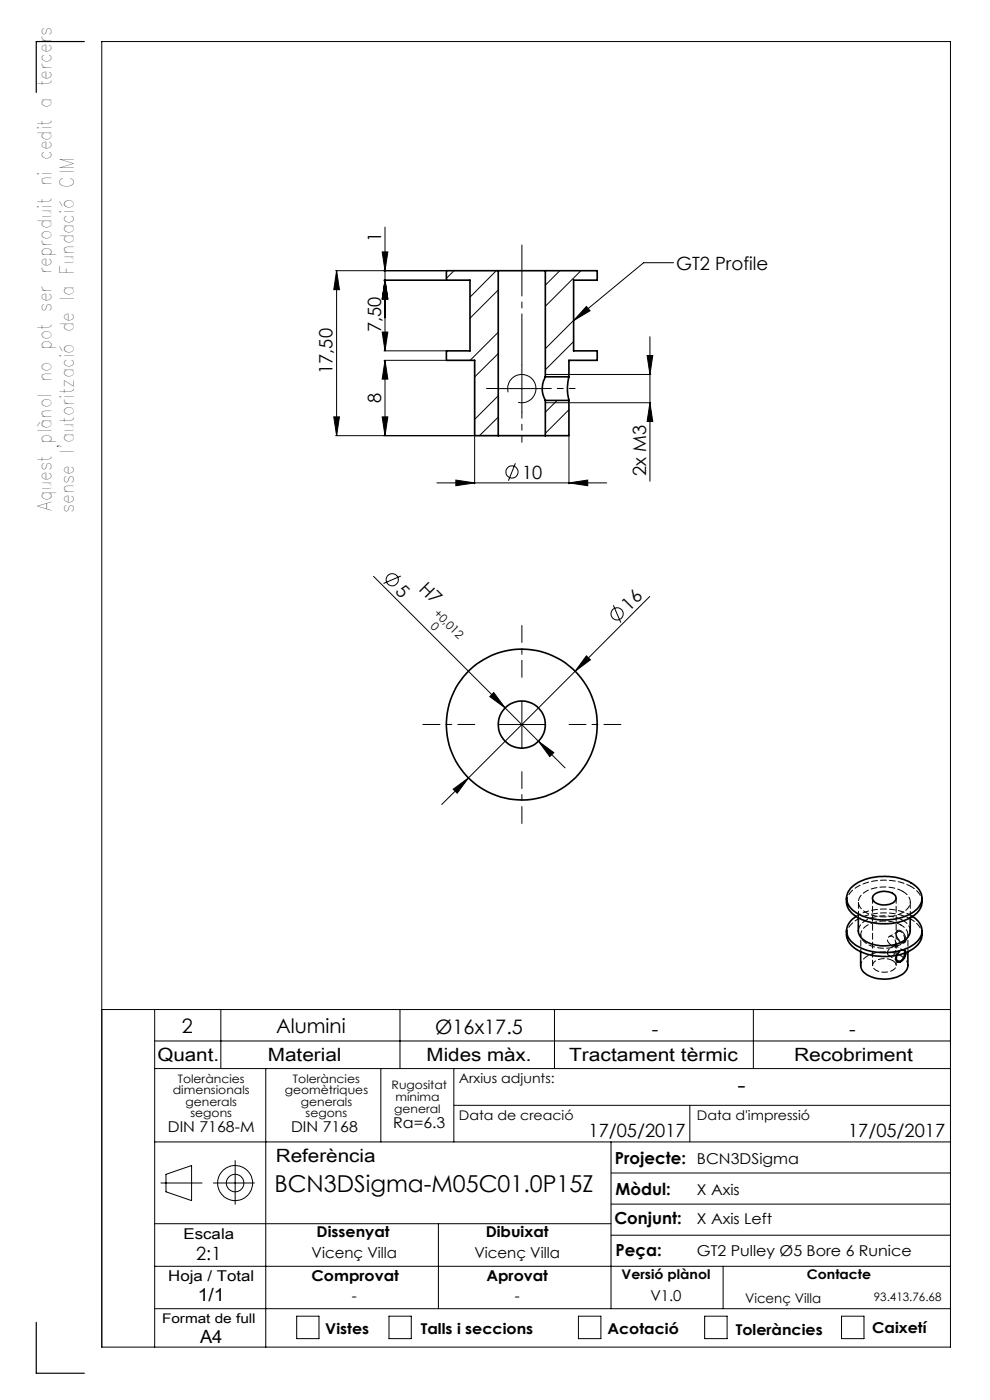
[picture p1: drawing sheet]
<svg xmlns="http://www.w3.org/2000/svg" width="210mm" height="297mm" viewBox="0 0 210 297" stroke-linecap="round" stroke-linejoin="round" font-family="sans-serif">
<g fill="none" stroke="#000" stroke-width=".21">
<path d="M71.2 57.4h23.3M71.4 57.4v35M71.4 57.4l.6 4.1h-1.2zM81.1 53.4h1.2l-.6 4zM81.5 59.4h13M81.7 48.2v26.2M81.7 59.4l.6 4h-1.2zM96.3 57.4l-1.6 1.7M105.3 57.4l-5.6 5.6M118.7 57.4l-3 3.1M123.2 57.4l-7.5 7.6M142.9 55.7h-6.4l-14.8 12.3"/>
<path d="M81.1 70.4h1.2l-.6 4zM81.5 76.4h13M81.5 74.4h13M81.7 76.4v16M81.7 76.4l.6 4h-1.2zM105.7 70.5l-6 5.9M105.7 61.5l-6 6M105.7 75l-5 5M110.7 77.4v10.1M115.7 79.4h5M120.9 79.4h17.1M121.7 68l-6 6"/>
<path d="M121.7 72.5l-6 6M124.4 65l.8 .9-3.5 2.1zM137.3 75.4h1.2l-.6 4zM137.9 71.4v30.7M70.8 88.4h1.2l-.6 4zM71.2 92.4h29.3M81.1 88.4h1.2l-.6 4zM100.7 92.6v10.1M105.7 82.4h10M105.7 84l-5 5M105.7 88.5l-4 3.9M107.8 83.2a3 3 0 0 1 2.6-3.8 3 3 0 0 1 3.3 3.3 3 3 0 0 1-3.8 2.6"/>
<path d="M109.3 98.3l-1.5 3.7M115.7 85.4h5M118.2 84.9l-2.5 2.6M120.7 86.9l-5 5M120.7 92.6v10.1M120.9 85.4h17.1M137.9 85.4l.6 4h-1.2zM92.7 102.4h36M96.7 101.8l4 .6-4 .6zM120.7 102.4l4-.6v1.2zM79.2 122.3l27.9 27.9M85 122.2l-3.6 1.6"/>
<path d="M124.4 139.1l.8 .9-3.2 2.4zM130.1 128.4l1.6 3.7M137.8 126.5l-38.4 38.5M103.9 147.8l.8-.9 2.4 3.3zM105.7 153.7h10M107.1 150.2l12.8 12.7M110.7 148.7v10M114.2 157.3l3.3 2.4-.9 .8zM96.1 167.4l3.3-2.4-2.4 3.3zM99.4 165l-5.7 5.7M190.3 197.5a1.44 1.44 0 0 1 1.8 1.3v.1a.78 .78 0 0 1-.3 1.1 .78 .78 0 0 1-1.1-.4 1.85 1.85 0 0 1-.4-2.1zM21.6 214.2h180"/>
<path d="M32.8 214.2v71.6M46.8 214.2v12.5M84.8 214.2v12.5M117.6 214.2v12.5M159.8 214.2v12.5M190.7 201.9l.1-.1a.76 .76 0 0 1 1-.3 .76 .76 0 0 1 .4 1 1.75 1.75 0 0 1-1.8 1.6 1.52 1.52 0 0 1 .3-2.2zM190.7 201.9a.77 .77 0 0 1 1.1-.4 .77 .77 0 0 1 .3 1.1 1.66 1.66 0 0 1-1.8 1.5 1.68 1.68 0 0 1 .4-2.2zM32.8 220.8h168.8M32.8 226.7h168.8M56.4 226.7v59.1M80.8 226.7v15.5M96.3 226.7v15.5"/>
<path d="M96.3 234.5h105.3M146.3 234.5v7.7M32.8 259.6h96.8M32.8 242.2h168.8M34.1 251h8.8M35.2 249.1l5.4-1.8v7.4l-5.4-1.9zM45.3 251h8.7M49.9 246.2v9.3M93 259.6v18M129.6 242.2v35.4M129.6 255.4h72M129.6 248.8h72"/>
<path d="M32.8 277.6h168.8M32.8 268.6h168.8M62.9 279.2h4.8v4.8h-4.8zM82.5 279.2h4.7v4.8h-4.7zM122.7 279.2h4.8v4.8h-4.8zM129.6 262h72M149.5 279.2h4.7v4.8h-4.7zM153.4 268.6v9M178.5 279.2h4.8v4.8h-4.8zM21.6 285.8h180v-277h-180v277"/>
<circle cx="108.6" cy="100.1" r="1.29"/>
<circle cx="83.2" cy="123" r="1.28"/>
<circle cx="130.9" cy="130.2" r="1.31"/>
<circle cx="49.9" cy="251" r="3.7"/>
<circle cx="49.9" cy="251" r="1.86"/>
</g>
<path d="M100.7 153.7h-11M110.7 143.7v-11M120.7 153.7h11M110.7 163.7v11" fill="none" stroke="#000" stroke-width=".21" stroke-dasharray="15.2 1.3 1.3 1.3" stroke-dashoffset="11.6"/>
<path d="M17.9 8.8h-10.2v10.8M7.7 280.5v10.8h10.2" fill="none" stroke="#000" stroke-width=".25"/>
<path d="M110.7 77.4v-25.4" fill="none" stroke="#000" stroke-width=".21" stroke-dasharray="15.2 1.3 1.3 1.3" stroke-dashoffset="4.4"/>
<path d="M105.7 82.4h-2.5" fill="none" stroke="#000" stroke-width=".21" stroke-dasharray="15.2 1.3 1.3 1.3"/>
<path d="M110.7 87.4v6.4" fill="none" stroke="#000" stroke-width=".21" stroke-dasharray="15.2 1.3 1.3 1.3" stroke-dashoffset="13.9"/>
<path d="M115.7 82.4h6.3" fill="none" stroke="#000" stroke-width=".21" stroke-dasharray="15.2 1.3 1.3 1.3" stroke-dashoffset="14"/>
<g fill="#000">
<path d="M124.4 65l.8 .9-3.5 2.1z"/>
<path d="M137.3 75.4h1.2l-.6 4zM137.9 85.4l.6 4h-1.2z"/>
<path d="M81.1 88.4h1.2l-.6 4zM81.7 76.4l.6 4h-1.2zM81.1 70.4h1.2l-.6 4zM81.7 59.4l.6 4h-1.2zM70.8 88.4h1.2l-.6 4zM71.4 57.4l.6 4.1h-1.2zM81.7 59.4l.6 4h-1.2zM81.1 53.4h1.2l-.6 4z"/>
<path d="M96.7 101.8l4 .6-4 .6zM120.7 102.4l4-.6v1.2z"/>
<path d="M114.2 157.3l2.4 3.2 .9-.8zM104.7 146.9l-.8 .9 3.2 2.4z"/>
<path d="M96.1 167.4l.9 .9 2.4-3.3zM124.4 139.1l-2.4 3.3 3.2-2.4z"/>
</g>
<g fill="none" stroke="#000" stroke-width=".35">
<path d="M105.7 57.4h10M105.7 57.4v35M105.7 57.4h-11v2h5v15h-5v2h6v16h5M115.7 57.4v22.5M115.7 57.4h11v2h-5v15h5v2h-6v3.5M115.7 79.9a5.2 5.2 0 0 0 0 5M115.7 79.9h5M120.7 79.9a10 10 0 0 0 0 5M105.7 92.4h10M115.7 84.9v7.5M115.7 84.9h5M120.7 84.9v7.5h-5"/>
<path d="M179.6 190.5a4.2 4.2 0 0 0 2.9 4.4 12.3 12.3 0 0 0 11.5-.7 3.8 3.8 0 0 0 1.6-3.7M179.6 197.5a4.3 4.3 0 0 0 3.2 4.5 12 12 0 0 0 11.4-1.1 3.6 3.6 0 0 0 1.4-3.4M180.6 188.3a11.3 11.3 0 0 1 10.3-2 5.9 5.9 0 0 1 4.6 3.7 3.8 3.8 0 0 1-2.5 4 12 12 0 0 1-12.1-.9 3.1 3.1 0 0 1-.3-4.8zM181.6 194.4a3.3 3.3 0 0 0-1 5.4 11.7 11.7 0 0 0 10.8 1.7 5.4 5.4 0 0 0 4.2-3.8 3.7 3.7 0 0 0-2-3.3M182.1 194.7v2.8a3.1 3.1 0 0 0 2.3 2.6 7.9 7.9 0 0 0 8.1-1.2l.4-.7 .2-.7v-2.8M185.4 189.8a3.4 3.4 0 0 1 4.6 .4 1.44 1.44 0 0 1-1.4 1.7 2.99 2.99 0 0 1-3.5-1.2v-.3zM182.6 201.9v2.9a3.6 3.6 0 0 0 3.2 2.7 6.8 6.8 0 0 0 6.3-1.5l.5-1v-3.1M191.9 202.2l-.1 .4a1.12 1.12 0 0 1-1.5 1.2 .91 .91 0 0 1 0-1.2"/>
<circle cx="110.7" cy="153.7" r="5"/>
<circle cx="110.7" cy="153.7" r="16"/>
</g>
<path d="M191.1 196.2a2.17 2.17 0 0 1 1.5 2.1 2.17 2.17 0 0 1-1.5 2.1 7.3 7.3 0 0 1-8-.9 2.06 2.06 0 0 1 .9-3.2 7.8 7.8 0 0 1 7.1-.1M193.3 188.1a4 4 0 0 1 2.3 3.2M193.3 195a4 4 0 0 1 2.3 3.3M182.6 204.8a3.3 3.3 0 0 1 2.9-2.6 7.9 7.9 0 0 1 5.6 .6M190.3 202.6l.3-.4a.72 .72 0 0 1 1.3-.3v.3" fill="none" stroke="#000" stroke-width=".21" stroke-dasharray="1.3 .6" stroke-dashoffset=".4"/>
<path d="M179.6 191.3a4.4 4.4 0 0 1 3.1-3.6 12.7 12.7 0 0 1 10.6 .4M179.6 198.3a4.4 4.4 0 0 1 3.1-3.7 12.7 12.7 0 0 1 10.6 .4M181.6 194.4a12.4 12.4 0 0 1 11.7-.2M191.9 199.3a1.33 1.33 0 0 0-1.5-1.6 1.46 1.46 0 0 0 1 2.1l.4-.1 .1-.4M188.2 202.1a.83 .83 0 0 0 .9 .8 .83 .83 0 0 0 .8-.9l.1-.7a.48 .48 0 0 0-.4-.7l-.9 .7-.5 .8M190 200.4a.39 .39 0 0 1-.2 .5 .39 .39 0 0 1-.5-.2 1.32 1.32 0 0 1-.8-1.9 1.01 1.01 0 0 1 1.1 .1 1.01 1.01 0 0 1 .4 1v.5M191.1 202.8a2.52 2.52 0 0 1 1.5 2" fill="none" stroke="#000" stroke-width=".21" stroke-dasharray="1.3 .6" stroke-dashoffset=".3"/>
<path d="M191.5 195.2a2.79 2.79 0 0 1 1.6 2.3M191.5 189.1a2.38 2.38 0 0 1 1.6 2.3 2.38 2.38 0 0 1-1.7 2.2 8 8 0 0 1-8.7-.9 2.26 2.26 0 0 1 .9-3.6 8.6 8.6 0 0 1 7.9 0" fill="none" stroke="#000" stroke-width=".21" stroke-dasharray="1.3 .6" stroke-dashoffset=".1"/>
<path d="M182.1 197.5a3.6 3.6 0 0 1 3.1-2.9 8.7 8.7 0 0 1 6.3 .6M182.1 191.3v3.4M193.1 194.7v-3.4" fill="none" stroke="#000" stroke-width=".21" stroke-dasharray="1.3 .6" stroke-dashoffset="-.1"/>
<path d="M193.3 194.2l.3 .2M189.4 203.8a1.14 1.14 0 0 1 .7 1.2 1.14 1.14 0 0 1-1 1 3.3 3.3 0 0 1-3.9-.8 1.54 1.54 0 0 1 1.7-1.8h1.3l1.2 .4" fill="none" stroke="#000" stroke-width=".21" stroke-dasharray="1.3 .6"/>
<path d="M185.1 190.5v14.3M190.1 204.8v-14.3" fill="none" stroke="#000" stroke-width=".21" stroke-dasharray="1.3 .6" stroke-dashoffset=".2"/>
<path d="M182.6 198.3v3.6M192.6 201.9v-3.6" fill="none" stroke="#000" stroke-width=".21" stroke-dasharray="1.3 .6" stroke-dashoffset=".7"/>
<path d="M190.4 197.6l-1.8 1.1M188.6 202.8l1.8 1M189.9 200.9l1.8-1.1M191.7 201.7l-1.8-1.1" fill="none" stroke="#000" stroke-width=".21" stroke-dasharray="1.3 .6" stroke-dashoffset=".5"/>
<g font-size="4.9">
<text x="156.5" y="231.8">-</text>
<text x="58.2" y="253">BCN3DSigma-M05C01.0P15Z</text>
</g>
<g font-size="4.2">
<text x="38.6" y="219">2</text>
<text x="58.6" y="219.2">Alumini</text>
<text x="92.3" y="219.4">Ø16x17.5</text>
<text x="138.3" y="219.7">-</text>
<text x="180.1" y="219.7">-</text>
</g>
<g font-size="4">
<text x="10.9" y="108.4" transform="rotate(-90 10.9 108.4)">Aquest plànol no pot ser reproduit ni cedit a tercers</text>
<text x="15.6" y="108.9" transform="rotate(-90 15.6 108.9)">sense l'autorització de la Fundació CIM</text>
</g>
<g font-size="3.9">
<text x="80.8" y="51.4" transform="rotate(-90 80.8 51.4)">1</text>
<text x="143.4" y="57.2">GT2 Profile</text>
<text x="80.8" y="70.5" transform="rotate(-90 80.8 70.5)">7,50</text>
<text x="70.6" y="79.3" transform="rotate(-90 70.6 79.3)">17,50</text>
<text x="80.8" y="85.5" transform="rotate(-90 80.8 85.5)">8</text>
<text x="110.7" y="101.6">10</text>
<text x="137" y="101" transform="rotate(-90 137 101)">2x M3</text>
<text x="83.7" y="125.5" transform="rotate(45 83.7 125.5)">5</text>
<text x="88.7" y="125.1" transform="rotate(45 88.7 125.1)">H7</text>
<text x="133.5" y="129.7" transform="rotate(-45 133.5 129.7)">16</text>
<text x="33.4" y="225">Quant.</text>
<text x="56.8" y="225">Material</text>
<text x="90.5" y="225">Mides màx.</text>
<text x="120.7" y="225">Tractament tèrmic</text>
<text x="168.4" y="225">Recobriment</text>
<text x="124.8" y="241.3">17/05/2017</text>
<text x="179.9" y="241.3">17/05/2017</text>
<text x="58.5" y="246.5">Referència</text>
<text x="41.6" y="267.2">2:1</text>
<text x="41.9" y="276.1">1/1</text>
<text x="42.4" y="284.9">A4</text>
</g>
<g font-size="3.5">
<text x="130.5" y="246.8">Projecte:</text>
<text x="130.6" y="253.4">Mòdul:</text>
<text x="130.3" y="259.8">Conjunt:</text>
<text x="130.6" y="266.4">Peça:</text>
</g>
<g font-size="3.2">
<text x="83.4" y="239.3">Ra=6.3</text>
<text x="35.6" y="240.1">DIN 7168-M</text>
<text x="61.7" y="240.1">DIN 7168</text>
<text x="147.8" y="246.8">BCN3DSigma</text>
<text x="147.8" y="253.4">X Axis</text>
<text x="38.9" y="262.9">Escala</text>
<text x="67.2" y="262.5">Dissenyat</text>
<text x="103" y="262.5">Dibuixat</text>
<text x="147.8" y="259.8">X Axis Left</text>
<text x="66.1" y="266.8">Vicenç Villa</text>
<text x="100.6" y="266.8">Vicenç Villa</text>
<text x="147.8" y="266.4">GT2 Pulley Ø5 Bore 6 Runice</text>
<text x="35.7" y="271.7">Hoja / Total</text>
<text x="66.1" y="271.7">Comprovat</text>
<text x="103.2" y="271.7">Aprovat</text>
<text x="74.6" y="276.1">-</text>
<text x="109.2" y="276.1">-</text>
<text x="138" y="276.1">V1.0</text>
<text x="69" y="283.1">Vistes</text>
<text x="89.3" y="283.1">Talls i seccions</text>
<text x="128.8" y="283.1">Acotació</text>
<text x="156.1" y="283.2">Toleràncies</text>
<text x="185" y="282.8">Caixetí</text>
</g>
<g font-size="2.8">
<text x="97.3" y="229.6">Arxius adjunts:</text>
<text x="97.3" y="237.7">Data de creació</text>
<text x="147.8" y="237.7">Data d'impressió</text>
<text x="131.8" y="271.4">Versió plànol</text>
<text x="171.2" y="271.4">Contacte</text>
<text x="34.4" y="280.7">Format de full</text>
<text x="158" y="276.3">Vicenç Villa</text>
</g>
<g font-size="2.5">
<text x="91.9" y="130.2" transform="rotate(45 91.9 130.2)">+0,012</text>
<text x="91.2" y="133" transform="rotate(45 91.2 133)">0</text>
<text x="36.7" y="232.1">dimensionals</text>
<text x="37.7" y="229.6">Toleràncies</text>
<text x="60.4" y="232.1">geomètriques</text>
<text x="62.1" y="229.6">Toleràncies</text>
<text x="83.1" y="231">Rugositat</text>
<text x="83.9" y="233.5">mínima</text>
<text x="39.4" y="234.6">generals</text>
<text x="40.4" y="237.1">segons</text>
<text x="63.8" y="234.6">generals</text>
<text x="64.8" y="237.1">segons</text>
<text x="83.6" y="236.2">general</text>
<text x="185.4" y="276.1">93.413.76.68</text>
</g>
</svg>
